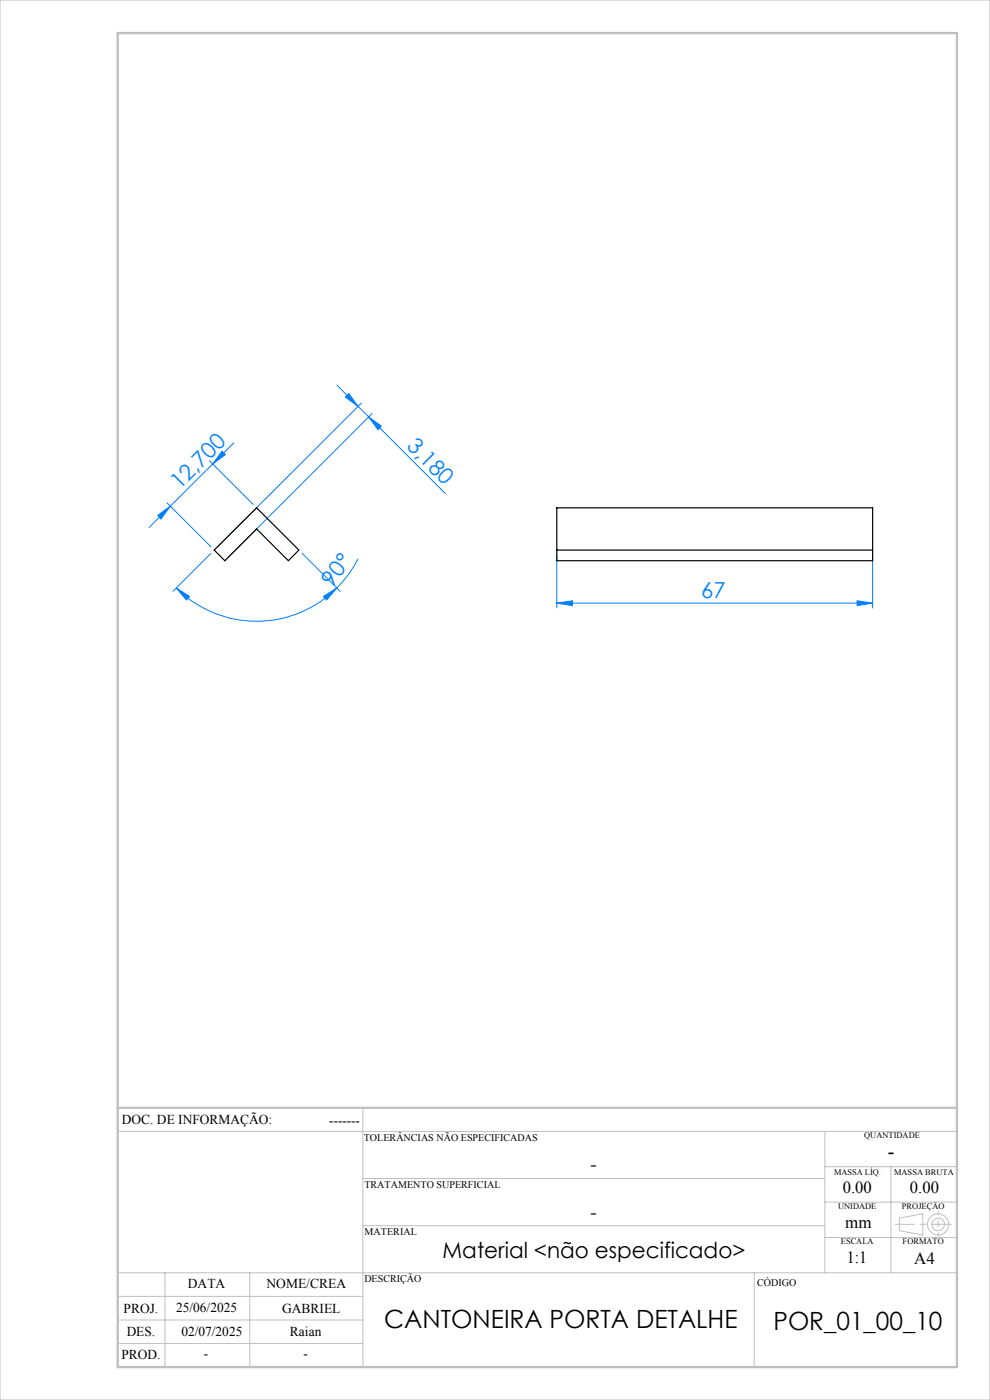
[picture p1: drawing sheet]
<svg xmlns="http://www.w3.org/2000/svg" width="210mm" height="297mm" viewBox="0 0 210 297" stroke-linecap="round" stroke-linejoin="round" font-family="sans-serif">
<g fill="none" stroke="#c0c0c0" stroke-width=".21">
<path d="M0 0h210v297h-210zM77 235v55M25 240h178M77 250h98M175 240v30M175 255h28M175 247.5h28M189 247.5v22.5M190.8 258.4l5-.9v4.5l-5-.9zM25 275h52M25 270h178M35 270v20"/>
<path d="M53 270v20M77 260h98M160 270v20M175 262.5h28M25 285h52M25 280h52"/>
<circle cx="199" cy="259.7" r="1.34"/>
<circle cx="199" cy="259.7" r="2.25"/>
</g>
<g fill="none" stroke="#0080ff" stroke-width=".21">
<path d="M44.4 97.7l9.3 9.3M45.1 98.4l-9 9M47.1 95.7l.7 .7-2.7 2zM49.6 93.9l-4.5 4.5M71.5 81.7l4.5 4.5M74 83.5l2 2.7-2.7-2zM76 86.2l2.2 2.2M76.7 85.5l-30.6 30.5M78.2 88.4l2.7 2-.7 .8zM78.2 88.4l16.3 16.3M78.9 87.7l-30.5 30.5M33.4 109.4l2.7-2-2 2.7z"/>
<path d="M35.4 106.7l9.3 9.3M36.1 107.4l-4.5 4.5M44.7 117.4l-8 8M64.1 117.4l8 8M76 118.5l-.4 .6a23.2 23.2 0 0 1-4.2 5.6M118.1 117.7v11.3M185.1 117.7v11.3M37.4 124.7l2.8 1.8-.7 .8zM37.4 124.7a24.1 24.1 0 0 0 34 0M68.6 126.5l2.8-1.8-2.1 2.6zM118.1 127.9l3.3-.4v1zM118.1 127.9h67"/>
<path d="M181.8 127.5l3.3 .4-3.3 .6z"/>
</g>
<path d="M201.8 259.7h-11.9" fill="none" stroke="#c0c0c0" stroke-width=".21" stroke-dasharray="15.2 1.3 1.3 1.3" stroke-dashoffset="11.2"/>
<path d="M199 256.9v5.4" fill="none" stroke="#c0c0c0" stroke-width=".21" stroke-dasharray="15.2 1.3 1.3 1.3" stroke-dashoffset="14.4"/>
<path d="M25 7h178v283h-178zM25 235h178" fill="none" stroke="#c0c0c0" stroke-width=".5"/>
<g fill="#0080ff">
<path d="M118.1 127.9l3.3-.4v1zM181.8 127.5l3.3 .4-3.3 .6z"/>
<path d="M47.1 95.7l.7 .7-2.7 2zM33.4 109.4l2.7-2-2 2.7z"/>
<path d="M37.4 124.7l2.8 1.8-.7 .8zM68.6 126.5l2.8-1.8-2.1 2.6z"/>
<path d="M74 83.5l2 2.7-2.7-2zM78.2 88.4l2.7 2-.7 .8z"/>
</g>
<path d="M45.4 116.7l9-9 9 9-2.2 2.3-6.8-6.8-6.7 6.8zM118.1 107.7h67v11.3h-67zM118.1 116.7h67" fill="none" stroke="#000" stroke-width=".25"/>
<g font-size="5.3">
<text x="81.5" y="281.7">CANTONEIRA PORTA DETALHE</text>
<text x="164.1" y="282.2">POR_01_00_10</text>
</g>
<g font-size="4.7" fill="#0080ff">
<text x="86.1" y="94.8" transform="rotate(45 86.1 94.8)">3,180</text>
<text x="38.1" y="104" transform="rotate(-45 38.1 104)">12,700</text>
<text x="70.5" y="124.7" transform="rotate(-52 70.5 124.7)">90°</text>
<text x="148.8" y="126.9">67</text>
</g>
<text font-size="4.7" x="93.9" y="266.8">Material &lt;não especificado&gt;</text>
<text font-size="4.3" x="188.3" y="245.8">-</text>
<g font-size="4">
<text x="125.2" y="248.4">-</text>
<text x="125.2" y="258.6">-</text>
</g>
<g font-size="3.6">
<text x="178.8" y="253.1">0.00</text>
<text x="193" y="253.1">0.00</text>
<text x="179.3" y="260.6">mm</text>
<text x="179.6" y="267.9">1:1</text>
<text x="193.9" y="268.1">A4</text>
</g>
<g font-size="2.9">
<text x="25.9" y="238.4">DOC. DE INFORMAÇÃO:</text>
<text x="69.8" y="238.6">-------</text>
<text x="39.9" y="273.2">DATA</text>
<text x="56.5" y="273.2">NOME/CREA</text>
<text x="26.2" y="278.6">PROJ.</text>
<text x="37.4" y="278.2">25/06/2025</text>
<text x="59.8" y="278.6">GABRIEL</text>
<text x="26.9" y="283.4">DES.</text>
<text x="38.5" y="283.4">02/07/2025</text>
<text x="61.5" y="283.4">Raian</text>
<text x="25.7" y="288.3">PROD.</text>
<text x="43.3" y="288">-</text>
<text x="64.4" y="288">-</text>
</g>
<g font-size="2.2">
<text x="77.2" y="242.1">TOLERÂNCIAS NÃO ESPECIFICADAS</text>
<text x="77.3" y="251.9">TRATAMENTO SUPERFICIAL</text>
<text x="77.3" y="261.9">MATERIAL</text>
<text x="77.3" y="272.1">DESCRIÇÃO</text>
<text x="160.6" y="272.8">CÓDIGO</text>
</g>
<g font-size="1.8">
<text x="183.3" y="241.4">QUANTIDADE</text>
<text x="176.9" y="249.2">MASSA LÍQ.</text>
<text x="189.7" y="249.2">MASSA BRUTA</text>
<text x="177.8" y="256.5">UNIDADE</text>
<text x="191.3" y="256.5">PROJEÇÃO</text>
<text x="178.4" y="264">ESCALA</text>
<text x="191.5" y="264">FORMATO</text>
</g>
</svg>
